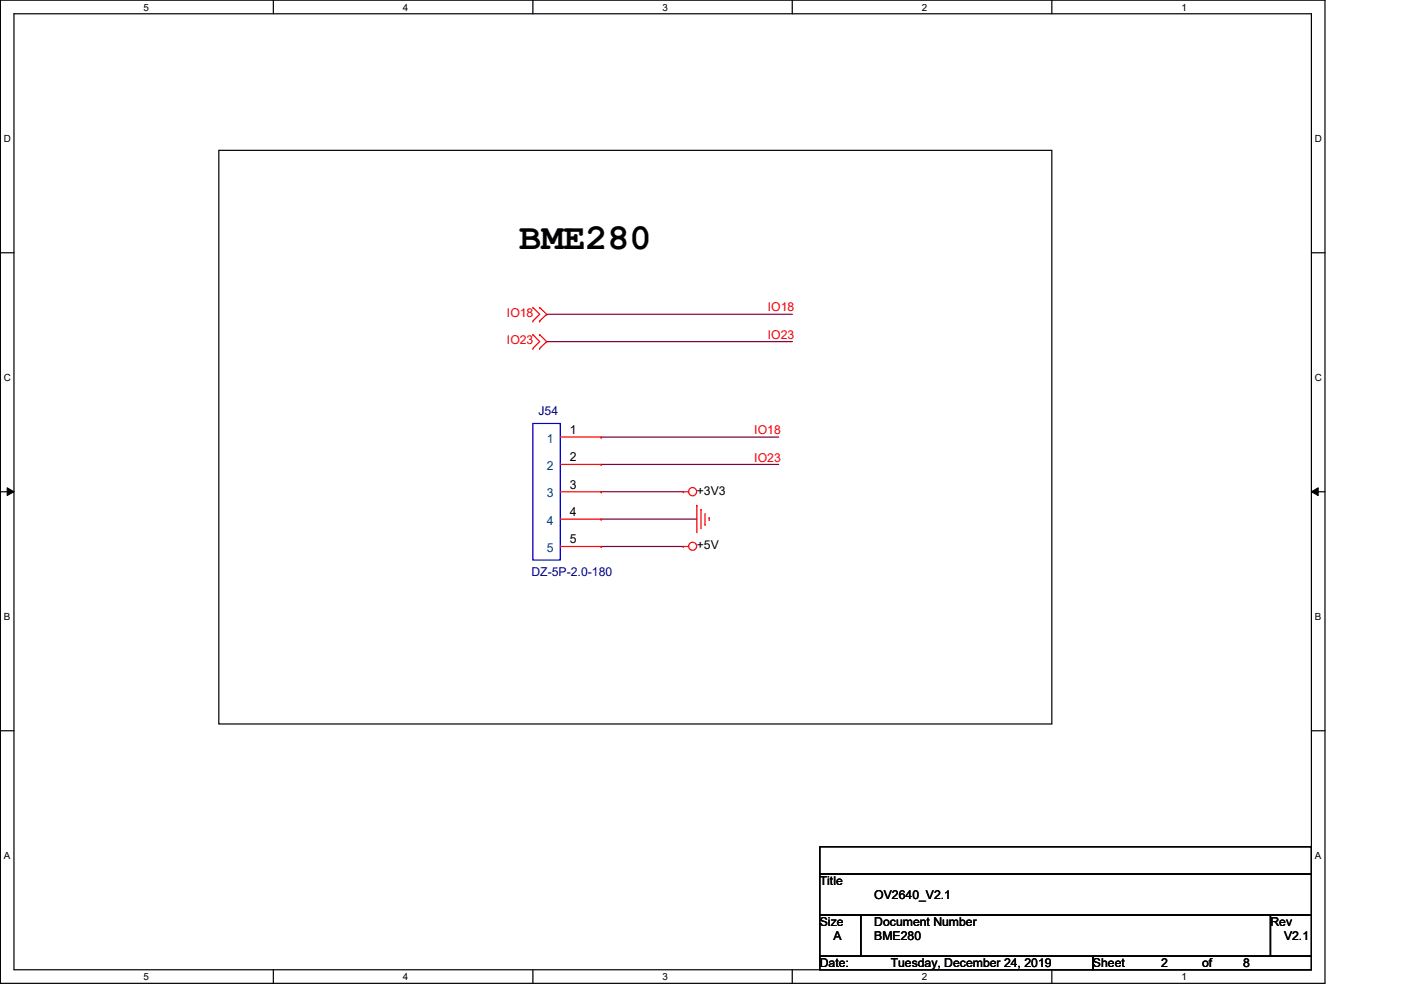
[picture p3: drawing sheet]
<svg xmlns="http://www.w3.org/2000/svg" width="297mm" height="210mm" viewBox="0 0 297 210" stroke-linecap="round" stroke-linejoin="round" font-family="sans-serif">
<path d="M.1 0h280.8v208.5h-280.8zM3 2.9h275v202.7h-275z" fill="none" stroke="#000" stroke-width=".25"/>
<g fill="#fff">
<path d="M30.4 .3h1.2v2.4h-1.2z"/>
<path d="M30.4 205.9h1.2v2.3h-1.2z"/>
</g>
<path d="M58 0v2.9M58 205.6v2.9" fill="none" stroke="#000" stroke-width=".25"/>
<g fill="#fff">
<path d="M85.4 .3h1.2v2.4h-1.2z"/>
<path d="M85.4 205.9h1.2v2.3h-1.2z"/>
</g>
<path d="M113 0v2.9M113 205.6v2.9" fill="none" stroke="#000" stroke-width=".25"/>
<g fill="#fff">
<path d="M140.5 .3h1.1v2.4h-1.1z"/>
<path d="M140.5 205.9h1.1v2.3h-1.1z"/>
</g>
<path d="M168 0v2.9M168 205.6v2.9" fill="none" stroke="#000" stroke-width=".25"/>
<g fill="#fff">
<path d="M195.4 .3h1.2v2.4h-1.2z"/>
<path d="M195.4 205.9h1.2v2.3h-1.2z"/>
</g>
<path d="M223 0v2.9M223 205.6v2.9" fill="none" stroke="#000" stroke-width=".25"/>
<g fill="#fff">
<path d="M250.5 .3h1.1v2.4h-1.1z"/>
<path d="M250.5 205.9h1.1v2.3h-1.1z"/>
<path d="M.8 28.2h1.5v2.4h-1.5z"/>
<path d="M278.8 28.2h1.4v2.4h-1.4z"/>
<path d="M.8 78.9h1.5v2.3h-1.5z"/>
<path d="M278.8 78.9h1.4v2.3h-1.4z"/>
</g>
<path d="M.1 53.6h2.9M278 53.6h2.9" fill="none" stroke="#000" stroke-width=".25"/>
<g fill="#fff">
<path d="M.8 129.6h1.4v2.3h-1.4z"/>
<path d="M278.8 129.6h1.3v2.3h-1.3z"/>
</g>
<path d="M.1 104.3h2.9M278 104.3h2.9" fill="none" stroke="#000" stroke-width=".25"/>
<path d="M1.5 103.4l1.5 .9-1.5 .8zM278 104.3l1.5-.9v1.7z" fill="#000"/>
<path d="M1.5 103.4l1.5 .9-1.5 .8zM278 104.3l1.5-.9v1.7z" fill="none" stroke="#000" stroke-width=".21"/>
<g fill="#fff">
<path d="M.8 180.3h1.4v2.3h-1.4z"/>
<path d="M278.8 180.3h1.3v2.3h-1.3z"/>
</g>
<path d="M46.4 31.9h176.6v121.6h-176.6zM.1 154.9h2.9M278 154.9h2.9M173.8 179.5h104.2v5.8h-104.2zM173.8 185.3h104.2v8.7h-104.2zM173.8 194h8.7v8.7h-8.7zM182.5 194h86.9v8.7h-86.9zM269.4 194h8.6v8.7h-8.6zM173.8 202.7h57.9v2.9h-57.9zM231.7 202.7h46.3v2.9h-46.3z" fill="none" stroke="#000" stroke-width=".25"/>
<g fill="none" stroke="#7f003f" stroke-width=".25">
<path d="M115.9 66.6h.1M115.9 72.4h.1M115.9 66.6h52.1M115.9 72.4h52.1M127.5 92.7h.1M127.5 98.5h.1M127.5 92.7h37.6M127.5 98.5h37.6M127.5 110.1h.1M127.5 115.9h.1M127.5 104.3h.1M127.5 110.1h20.2"/>
<path d="M127.5 115.9h17.4M127.5 104.3h17.4"/>
</g>
<g fill="none" stroke="#f00" stroke-width=".25">
<path d="M113 65.2h.1M113 68.1h.1M113 71h.1M113 73.9h.1M113 65.2l1.4 1.4-1.4 1.5M113 71l1.4 1.4-1.4 1.5M114.4 68.1h.1M114.4 65.2h.1M114.4 73.9h.1M114.4 71h.1M114.4 65.2l1.5 1.4-1.5 1.5M114.4 71l1.5 1.4-1.5 1.5"/>
<path d="M118.8 92.7h8.7M118.8 98.5h8.7M127.5 92.7h.1M127.5 98.5h.1M118.8 115.9h8.7M118.8 104.3h8.7M118.8 110.1h8.7M127.5 104.3h.1M127.5 110.1h.1M127.5 115.9h.1M144.9 115.9h.1M144.9 104.3h.1"/>
<path d="M144.9 115.9h1.1M144.9 104.3h1.1M147.7 107.1h.1M147.7 107.1v5.8M148.6 108h.1M148.6 108v4.1M149.5 111.2h.1M149.5 108.9v2.3M150.4 109.8h.1M150.4 109.8v.6"/>
<circle cx="146.8" cy="104.2" r=".86"/>
<circle cx="146.8" cy="115.8" r=".85"/>
</g>
<path d="M113 89.8h5.8v28.9h-5.8z" fill="none" stroke="#00f" stroke-width=".25"/>
<text font-size="7.8" x="110.1" y="52.8">BME280</text>
<g font-size="2.6" fill="#f00">
<text x="107.5" y="67.2">IO18</text>
<text x="162.8" y="66">IO18</text>
<text x="162.8" y="71.8">IO23</text>
<text x="107.5" y="73">IO23</text>
<text x="159.9" y="92.1">IO18</text>
<text x="159.9" y="97.9">IO23</text>
</g>
<g font-size="2.6" fill="#00007f">
<text x="114.2" y="88.1">J54</text>
<text x="112.7" y="122.2">DZ-5P-2.0-180</text>
</g>
<g font-size="2.6" fill="#003f7f">
<text x="115.9" y="93.9">1</text>
<text x="115.9" y="99.7">2</text>
<text x="115.9" y="105.5">3</text>
<text x="115.9" y="111.3">4</text>
<text x="115.9" y="117.1">5</text>
</g>
<g font-size="2.6">
<text x="120.8" y="92">1</text>
<text x="120.8" y="97.8">2</text>
<text x="120.8" y="103.6">3</text>
<text x="147.7" y="104.9">+3V3</text>
<text x="120.8" y="109.4">4</text>
<text x="120.8" y="115.2">5</text>
<text x="147.7" y="116.5">+5V</text>
<text x="173.8" y="187.7">Title</text>
<text x="185.4" y="190.6">OV2640_V2.1</text>
<text x="173.8" y="196.3">Size</text>
<text x="185.4" y="196.3">Document Number</text>
<text x="269.4" y="196.3">Rev</text>
<text x="176.7" y="199.3">A</text>
<text x="185.4" y="199.3">BME280</text>
<text x="272.2" y="199.3">V2.1</text>
<text x="173.8" y="205.1">Date:</text>
<text x="188.8" y="205.1">Tuesday, December 24, 2019</text>
<text x="231.7" y="205.1">Sheet</text>
<text x="246.2" y="205.1">2</text>
<text x="254.9" y="205.1">of</text>
<text x="263.6" y="205.1">8</text>
</g>
<g font-size="2.1">
<text x="30.4" y="2.2">5</text>
<text x="85.4" y="2.2">4</text>
<text x="140.5" y="2.2">3</text>
<text x="195.4" y="2.2">2</text>
<text x="250.5" y="2.2">1</text>
<text x=".8" y="30.1">D</text>
<text x="278.8" y="30.1">D</text>
<text x=".8" y="80.8">C</text>
<text x="278.8" y="80.8">C</text>
<text x=".8" y="131.5">B</text>
<text x="278.8" y="131.5">B</text>
<text x=".8" y="182.2">A</text>
<text x="278.8" y="182.2">A</text>
<text x="30.4" y="207.8">5</text>
<text x="85.4" y="207.8">4</text>
<text x="140.5" y="207.8">3</text>
<text x="195.4" y="207.8">2</text>
<text x="250.5" y="207.8">1</text>
</g>
</svg>
